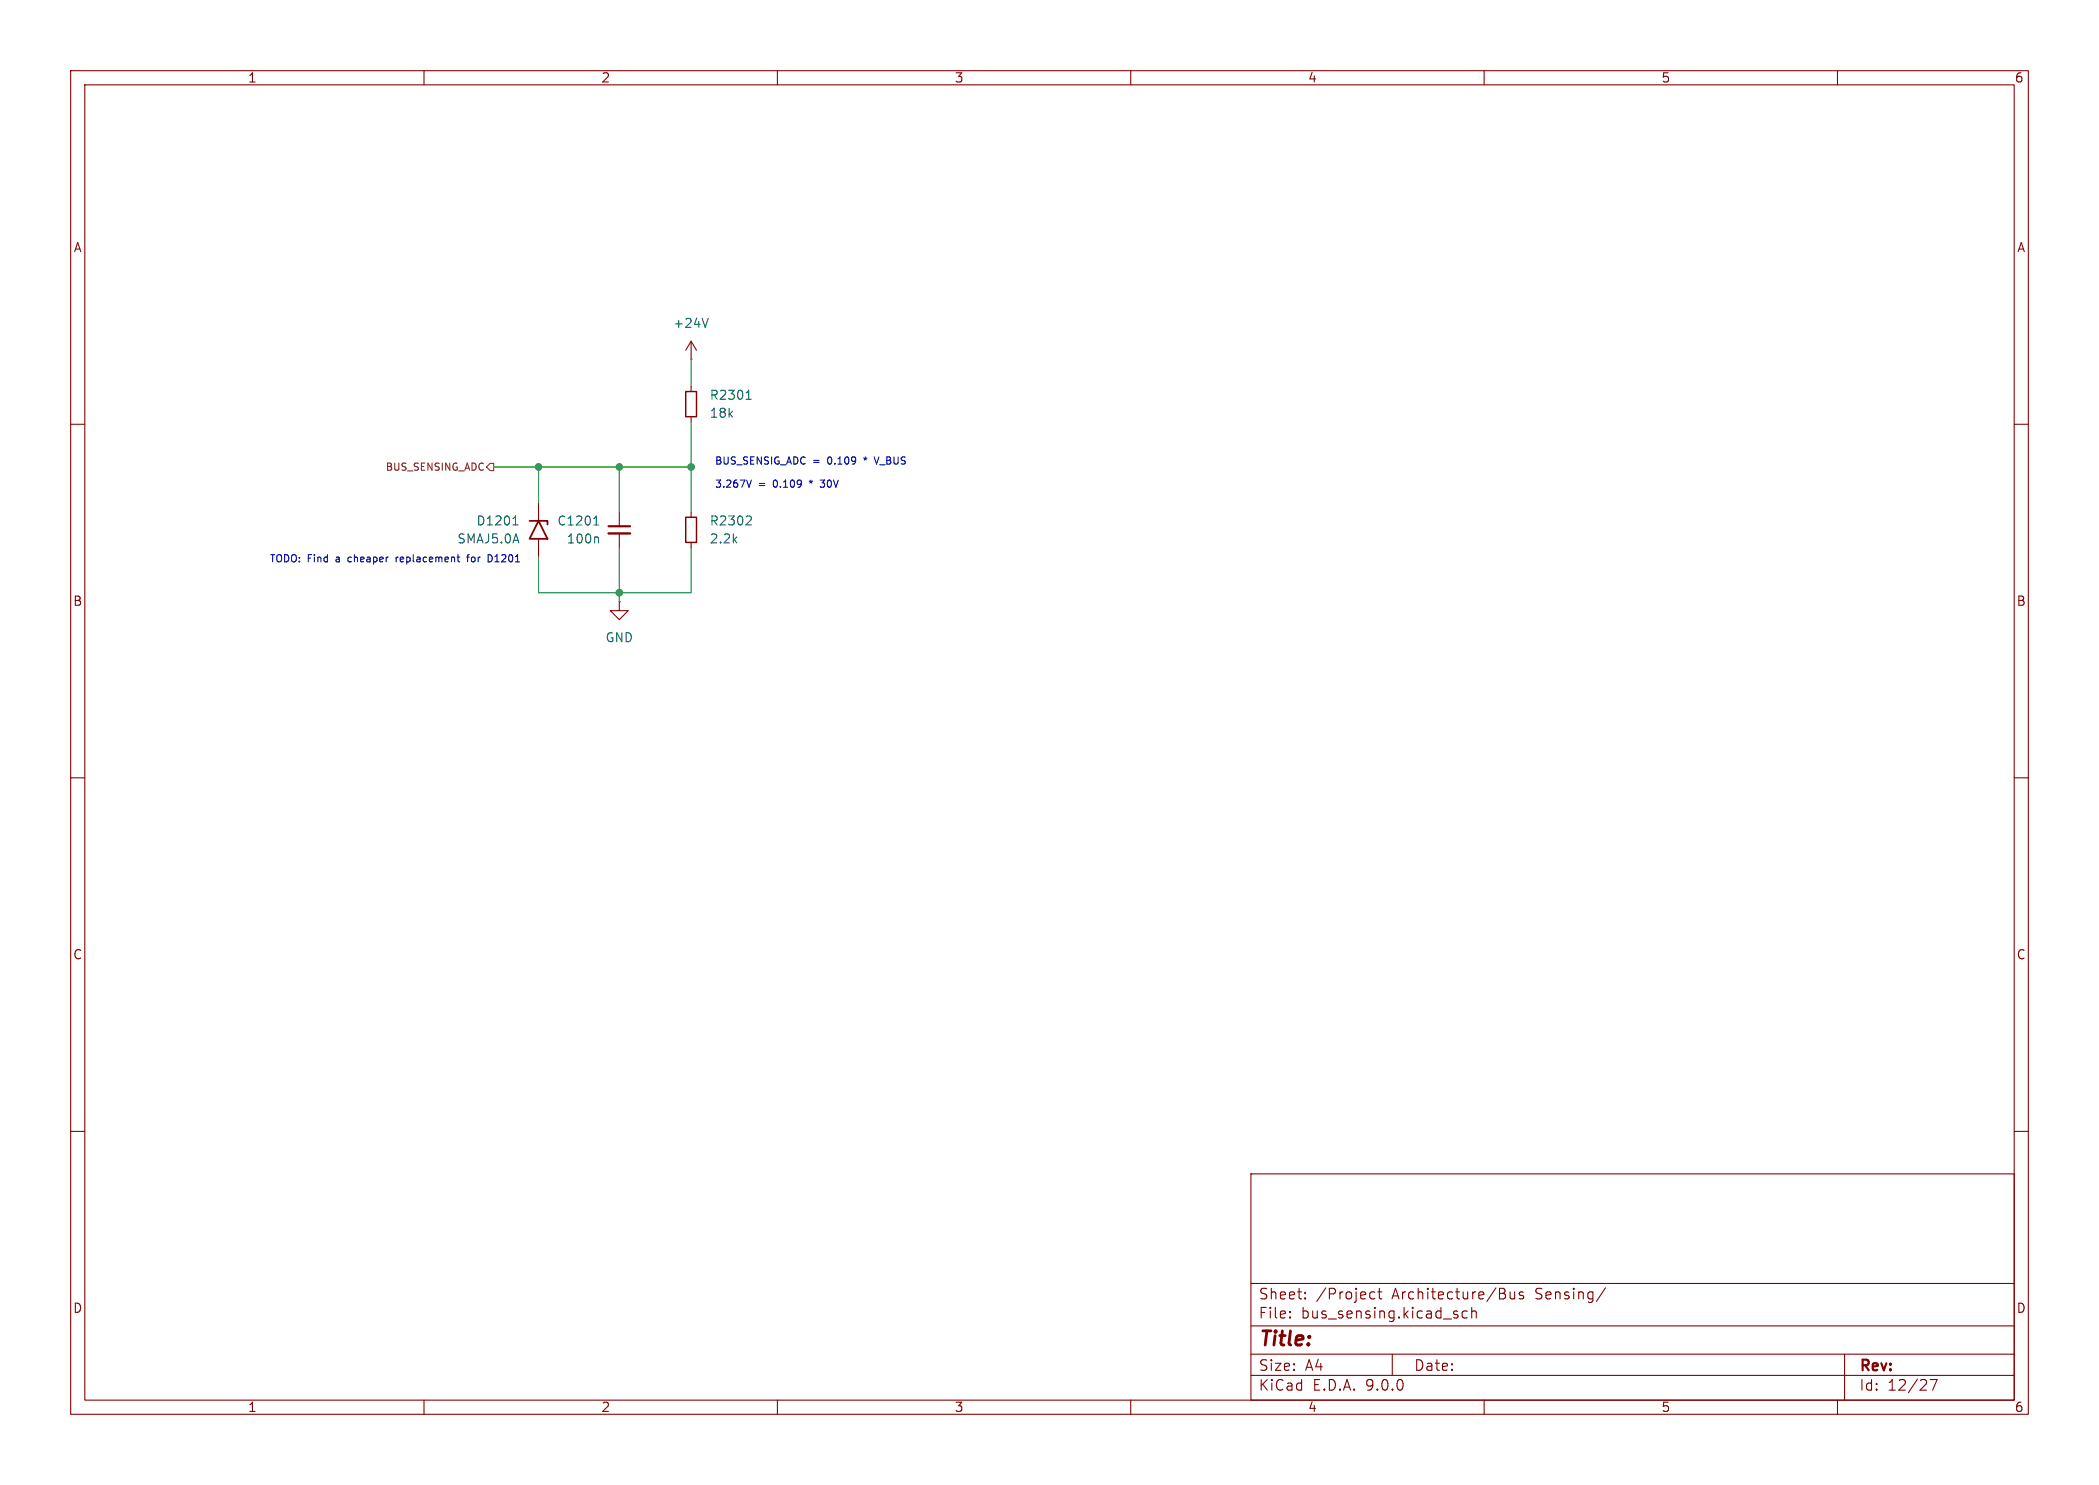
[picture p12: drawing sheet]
<svg xmlns="http://www.w3.org/2000/svg" width="297mm" height="210mm" viewBox="0 0 297 210" stroke-linecap="round" stroke-linejoin="round" font-family="sans-serif">
<g fill="none" stroke="#840000" stroke-width=".15">
<path d="M10 10h277v190h-277zM12 12h273v186h-273zM60 10v2M110 10v2M160 10v2M210 10v2M260 10v2M97.8 50.8h.1M97.8 48.3l-.8 1.2M97.8 48.3l.8 1.2M97.8 48.3v2.5M97.8 54.6v.8"/>
<path d="M97.8 58.9v.8M10 60h2M76.2 71.1v2.6M76.2 76.2v2.5M87.6 72.4v2M87.6 75.4v2.1M97.8 72.4v.8M97.8 76.7v.8M285 60h2M87.6 85.1v1.3h1.3l-1.3 1.2-1.2-1.2h1.2M87.6 85.1h.1M10 110h2"/>
<path d="M285 110h2M10 160h2M177 166h108v32h-108zM285 160h2M60 198v2M110 198v2M160 198v2M177 194.5h108M177 191.5h108M177 187.5h108M177 181.5h108M182.5 186.3h.1l-.1 .1"/>
<path d="M182.5 186.3v.1M182.5 185.5v.1M182.5 185.5h.1l-.1 .1M184.7 183.6v.1M184.7 183.6h-.1l.1 .1M184.7 182.8v.1M184.7 182.8h-.1l.1 .1M194 183.6l.1 .1 .4-.1M194 182.8l.1-.1 .4 .1M195 182.7h.5M195.2 182.2v1.3v.1l.3 .1M197 191.5v3"/>
<path d="M206.2 186l.1 .1-.1 .2M207.6 185.5l-.4-.1-.3 .3v.4l.1 .2 .2 .1 .4-.1M208.2 185.5a.37 .37 0 0 1 .7 .1v.8M208.2 184.9v1.5M210 198v2M213 183.1v.1v.4M213.7 182.7v.9a.41 .41 0 0 0 .6 0M214.3 182.7v1M215.5 182.8l-.3-.1-.2 .2v.2l.5 .2 .1 .1-.1 .2-.1 .1-.4-.1M227.2 182.1l-1.3 2M260 198v2M261 191.5v6.5"/>
<path d="M273.1 195.1h1l-.6 1.5"/>
</g>
<path d="M86.1 74.4h3.1" fill="none" stroke="#840000" stroke-width=".3"/>
<path d="M86.1 75.4h3.1" fill="none" stroke="#840000" stroke-width=".33"/>
<path d="M100.2 45l-.4 1.3M105.6 56.5h.7M105.7 55.5l.2-.3v1.3M72.6 74.2h.7M72.7 73.3l.2-.3v1.2M84 74.2h.7M84.1 73.3l.3-.3v1.2M84.5 75.9l.2 .2v.7M106.1 73l.2 .2-.1 .3-.7 .7h.8" fill="none" stroke="#006464" stroke-width=".15"/>
<path d="M74.9 73.7h2.6v.5M76.2 73.7l1.3 2.5h-2.6z" fill="none" stroke="#840000" stroke-width=".25"/>
<path d="M97 55.4h1.6v3.5h-1.6zM97 73.2h1.6v3.5h-1.6z" fill="none" stroke="#840000" stroke-width=".2"/>
<path d="M68.8 66l.5-.5h.5v1h-.5z" fill="none" stroke="#725600" stroke-width=".15"/>
<path d="M97.8 50.8v3.8M97.8 59.7v12.7M69.8 66h28M76.2 66v5.1M87.6 66v6.4M87.6 77.5v7.6M97.8 77.5v6.3h-21.6v-5.1" fill="none" stroke="#009600" stroke-width=".15"/>
<g fill="none" stroke="#0000c2" stroke-width=".15">
<path d="M49.3 78.9v.5M56.1 78.8v.7M56.3 78.8l-.2 .2M64.7 78.8h.4M65 79.5h.1M66 78.8h.4M66.4 78.4l-.2 .2v.9M69.1 78.4a.51 .51 0 0 1 .6 .6 .51 .51 0 0 1-.6 .5M106.3 67.9l-.3 1M114.5 68l.2 .1M116 67.9h.7l-.4 .4h.2M116 68.8l.5 .1"/>
<path d="M122.2 64.8l.2 .1M123.7 64.6l.3 1 .4-1"/>
</g>
<g fill="#009600" stroke="#009600" stroke-width=".15">
<circle cx="76.2" cy="66" r=".46"/>
<circle cx="87.6" cy="66" r=".46"/>
<circle cx="97.8" cy="66" r=".46"/>
<circle cx="87.6" cy="83.8" r=".46"/>
</g>
<text font-size="2.8" fill="#840000" x="178" y="190.9">Title:</text>
<g font-size="2.1" fill="#840000">
<text x="178" y="184">Sheet:</text>
<text x="186.2" y="184">/Project</text>
<text x="197" y="184">Architecture/Bus</text>
<text x="217.4" y="184">Sensing/</text>
<text x="178" y="186.7">File:</text>
<text x="184.1" y="186.7">bus_sensing.kicad_sch</text>
<text x="178" y="196.9">KiCad</text>
<text x="178" y="194.1">Size:</text>
<text x="184.7" y="194.1">A4</text>
<text x="185.7" y="196.9">E.D.A.</text>
<text x="193.3" y="196.9">9.0.0</text>
<text x="200" y="194.1">Date:</text>
<text x="263" y="194.3">Rev:</text>
<text x="263" y="196.9">Id:</text>
<text x="267.1" y="196.9">12/27</text>
</g>
<g font-size="1.8" fill="#840000">
<text x="35" y="11.9">1</text>
<text x="85" y="11.9">2</text>
<text x="135" y="11.9">3</text>
<text x="185" y="11.9">4</text>
<text x="235" y="11.9">5</text>
<text x="285" y="11.9">6</text>
<text x="10.3" y="35.9">A</text>
<text x="285.3" y="35.9">A</text>
<text x="10.3" y="85.9">B</text>
<text x="285.3" y="85.9">B</text>
<text x="10.3" y="135.9">C</text>
<text x="285.3" y="135.9">C</text>
<text x="10.3" y="185.9">D</text>
<text x="285.3" y="185.9">D</text>
<text x="35" y="199.9">1</text>
<text x="85" y="199.9">2</text>
<text x="135" y="199.9">3</text>
<text x="185" y="199.9">4</text>
<text x="235" y="199.9">5</text>
<text x="285" y="199.9">6</text>
</g>
<g font-size="1.8" fill="#006464">
<text x="95.1" y="46.6">+24V</text>
<text x="100.3" y="59.3">18k</text>
<text x="100.3" y="56.7">R2301</text>
<text x="64.6" y="77.1">SMAJ5.0A</text>
<text x="67.3" y="74.5">D1201</text>
<text x="78.8" y="74.5">C1201</text>
<text x="80.1" y="77.1">100n</text>
<text x="100.3" y="77.1">2.2k</text>
<text x="100.3" y="74.5">R2302</text>
<text x="85.6" y="91">GND</text>
</g>
<g font-size="1.4" fill="#0000c2">
<text x="101.1" y="65.9">BUS_SENSIG_ADC</text>
<text x="115" y="65.9">=</text>
<text x="117.3" y="65.9">0.109</text>
<text x="122.7" y="65.9">*</text>
<text x="124.5" y="65.9">V_BUS</text>
<text x="101.1" y="69.2">3.267V</text>
<text x="107.3" y="69.2">=</text>
<text x="109.6" y="69.2">0.109</text>
<text x="115" y="69.2">*</text>
<text x="116.8" y="69.2">30V</text>
<text x="38.1" y="79.7">TODO: Find</text>
<text x="47.8" y="79.7">a</text>
<text x="49.7" y="79.7">cheaper</text>
<text x="56.7" y="79.7">replacement</text>
<text x="67.1" y="79.7">for</text>
<text x="70.2" y="79.7">D1201</text>
</g>
<text font-size="1.4" fill="#725600" x="54.4" y="66.8">BUS_SENSING_ADC</text>
</svg>
